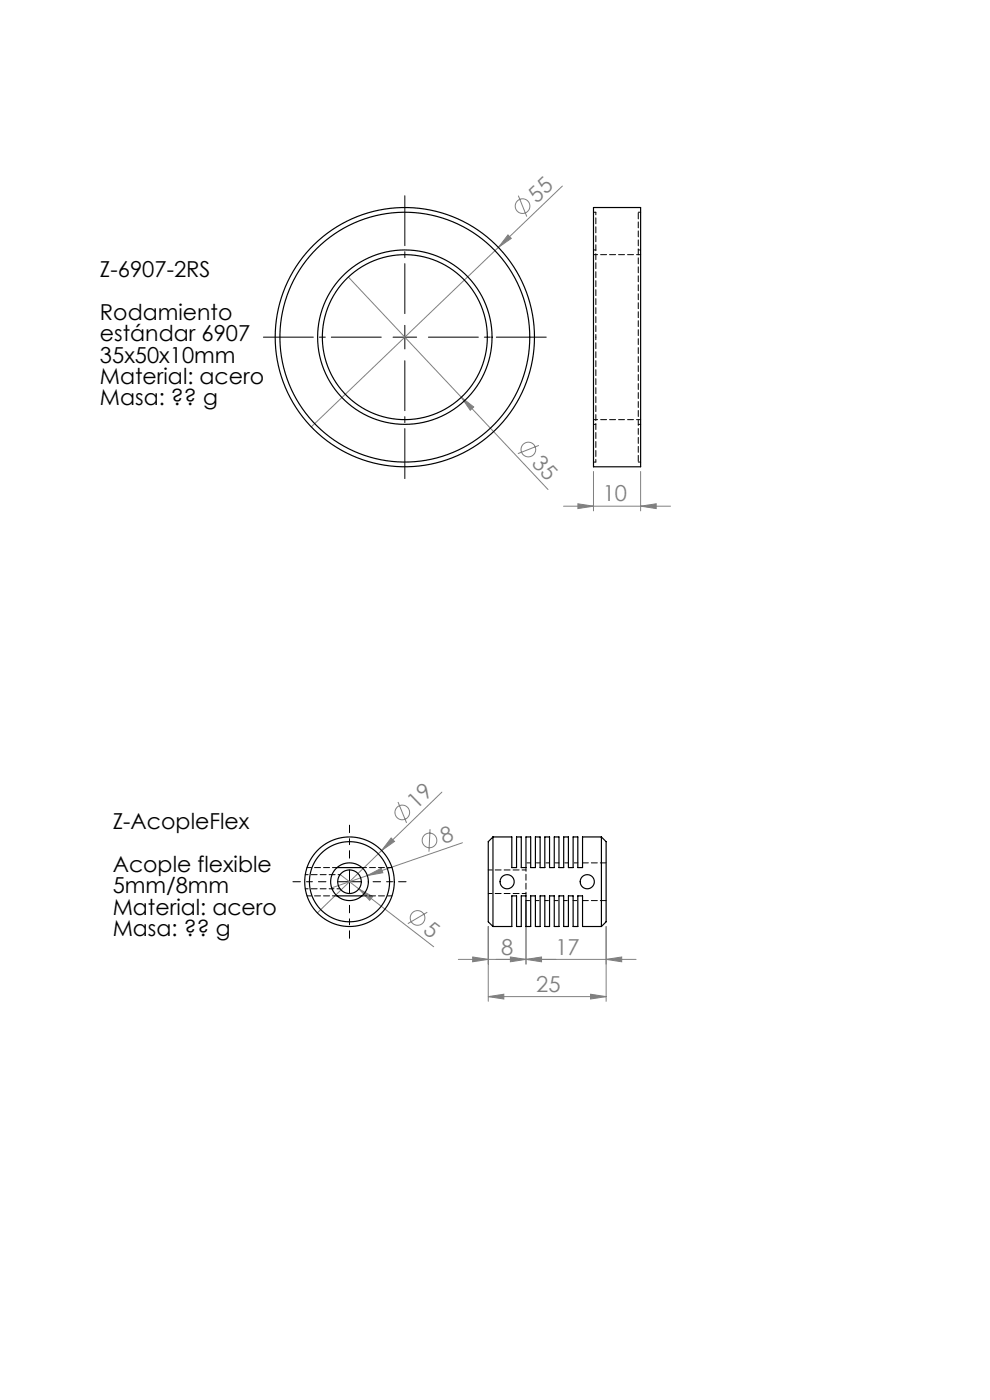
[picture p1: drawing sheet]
<svg xmlns="http://www.w3.org/2000/svg" width="210mm" height="297mm" viewBox="0 0 210 297" stroke-linecap="round" stroke-linejoin="round" font-family="sans-serif">
<g fill="none" stroke="#808080" stroke-width=".21">
<path d="M119.3 39.5l-53.3 51.1M73.9 58.8l42.3 45M107.8 49.8l.7 .8-2.8 1.9zM109.9 41.5l1.8 4.4M97.9 84.3l2.6 2-.8 .7zM114.3 94.5l-4.5 1.7M119.5 107.4h22.7M122.6 106.9l3.3 .5-3.3 .5zM125.9 100v8.4M135.9 107.4l3.3-.5v1zM135.9 100v8.4M83 177.8l.7 .7-2.7 1.9z"/>
<path d="M84.4 170.1l1.8 4.5M91.2 175.9l-.2 4.8M93.7 168l-26.4 25.7M98.1 178.8l-27.7 9.6M72.2 185.5l3.9 3.1M76.1 188.6l2.9 1.6-.6 .8zM76.1 188.6l15.9 12.2M77.9 185.7l3-1.5 .3 1zM90.6 193.5l-4.1 2.5M103.6 196.6v15.8M111.6 191.1v13.4M128.6 196.6v15.8"/>
<path d="M100.3 203l3.3 .5-3.3 .5zM103.6 211.4l3.3-.5v1zM103.6 211.4h25M108.3 203l3.3 .5-3.3 .5zM111.6 203.5l3.3-.5v1zM125.3 210.9l3.3 .5-3.3 .5zM128.6 203.5l3.3-.5v1zM134.9 203.5h-37.7"/>
<circle cx="110.8" cy="43.7" r="1.56"/>
<circle cx="112.1" cy="95.4" r="1.56"/>
<circle cx="85.3" cy="172.4" r="1.56"/>
<circle cx="91.1" cy="178.3" r="1.56"/>
<circle cx="88.6" cy="194.7" r="1.56"/>
</g>
<path d="M69.1 187.1h-7M74.1 182.1v-7M74.1 192.1v7M79.1 187.1h7" fill="none" stroke="#000" stroke-width=".21" stroke-dasharray="15.2 1.3 1.3 1.3" stroke-dashoffset="13.6"/>
<path d="M80.9 71.5h-25M85.9 66.5v-25M85.9 76.5v25M90.9 71.5h25" fill="none" stroke="#000" stroke-width=".21" stroke-dasharray="15.2 1.3 1.3 1.3" stroke-dashoffset="4.6"/>
<path d="M83.4 71.5h5M85.9 69v5M71.6 187.1h5M74.1 184.6v5" fill="none" stroke="#000" stroke-width=".21"/>
<g fill="#808080">
<path d="M77.9 185.7l3-1.5 .3 1z"/>
<path d="M107.8 49.8l.7 .8-2.8 1.9z"/>
<path d="M83 177.8l.7 .7-2.7 1.9z"/>
<path d="M97.9 84.3l2.6 2-.8 .7z"/>
<path d="M76.1 188.6l2.9 1.6-.6 .8z"/>
<path d="M128.6 203.5l3.3-.5v1zM108.3 203l3.3 .5-3.3 .5z"/>
<path d="M122.6 106.9l3.3 .5-3.3 .5zM135.9 107.4l3.3-.5v1zM100.3 203l3.3 .5-3.3 .5zM111.6 203.5l3.3-.5v1zM103.6 211.4l3.3-.5v1zM125.3 210.9l3.3 .5-3.3 .5z"/>
</g>
<g fill="none" stroke="#000" stroke-width=".25">
<path d="M125.9 44h10v55h-10zM104.6 177.6v19M104.6 177.6l-1 1v17l1 1M104.6 177.6h4v6.5h1v-6.5h1v6.5h1v-6.5h1v6.5h1v-6.5h1v6.5h1v-6.5h1v6.5h1v-6.5h1v6.5h1v-6.5h1v6.5h1v-6.5h1v6.5h1v-6.5h4M127.6 177.6v19M127.6 177.6l1 1v17l-1 1M71.5 184.1h5.3M71.5 190.1h5.3M104.6 196.6h4v-6.5h1v6.5h1v-6.5h1v6.5h1v-6.5h1v6.5h1v-6.5h1v6.5h1v-6.5h1v6.5h1v-6.5h1v6.5h1v-6.5h1v6.5h1v-6.5h1v6.5h4"/>
<circle cx="85.9" cy="71.5" r="26.5"/>
<circle cx="85.9" cy="71.5" r="17.5"/>
<circle cx="85.9" cy="71.5" r="18.5"/>
<circle cx="85.9" cy="71.5" r="27.5"/>
<circle cx="74.1" cy="187.1" r="9.5"/>
<circle cx="74.1" cy="187.1" r="8.5"/>
<circle cx="74.1" cy="187.1" r="4"/>
<circle cx="74.1" cy="187.1" r="2.5"/>
<circle cx="107.6" cy="187.1" r="1.5"/>
<circle cx="124.6" cy="187.1" r="1.5"/>
</g>
<path d="M126.4 71.5v-26.5M126.4 98v-26.5M64.8 188.6h5.6M70.4 185.6h-5.6" fill="none" stroke="#000" stroke-width=".21" stroke-dasharray="1.3 .6" stroke-dashoffset=".7"/>
<path d="M135.4 45v53" fill="none" stroke="#000" stroke-width=".21" stroke-dasharray="1.3 .6" stroke-dashoffset="-.1"/>
<path d="M126.4 45h-.5M126.4 53h-.5M135.9 45h-.5M135.9 53h-.5M125.9 98h.5M125.9 90h.5M135.4 98h.5M135.4 90h.5M123.6 191.1h5M128.6 183.1h-5" fill="none" stroke="#000" stroke-width=".21" stroke-dasharray="1.3 .6"/>
<path d="M135.9 54h-10M125.9 89h10M103.6 189.6h8M111.6 184.6h-8" fill="none" stroke="#000" stroke-width=".21" stroke-dasharray="1.3 .6" stroke-dashoffset=".4"/>
<path d="M65.1 184.1h6.4M65.1 190.1h6.4M76.8 184.1h6.4M76.8 190.1h6.4" fill="none" stroke="#000" stroke-width=".21" stroke-dasharray="1.3 .6" stroke-dashoffset=".3"/>
<path d="M70.4 188.6h1.7M72.1 185.6h-1.7" fill="none" stroke="#000" stroke-width=".21" stroke-dasharray="1.3 .6" stroke-dashoffset=".9"/>
<g fill="none" stroke="#000" stroke-width=".21" stroke-dasharray="1.3 .6" stroke-dashoffset=".5">
<path d="M111.6 184.1v6M111.6 191.1h1M112.6 183.1h-1M113.6 191.1h1M114.6 183.1h-1M115.6 191.1h1M116.6 183.1h-1M117.6 191.1h1M118.6 183.1h-1M119.6 191.1h1M120.6 183.1h-1M121.6 191.1h1"/>
<path d="M122.6 183.1h-1"/>
</g>
<g font-size="4.7" fill="#808080">
<text x="113.9" y="43.2" transform="rotate(-44 113.9 43.2)">55</text>
<text x="112.6" y="98.4" transform="rotate(47 112.6 98.4)">35</text>
<text x="127.9" y="106.4">10</text>
<text x="88.4" y="171.8" transform="rotate(-44 88.4 171.8)">19</text>
<text x="94.1" y="179.1" transform="rotate(-19 94.1 179.1)">8</text>
<text x="89.6" y="197.7" transform="rotate(38 89.6 197.7)">5</text>
<text x="106.3" y="202.5">8</text>
<text x="117.8" y="202.5">17</text>
<text x="113.8" y="210.4">25</text>
</g>
<g font-size="4.7">
<text x="21.2" y="58.9">Z-6907-2RS</text>
<text x="21.2" y="67.9">Rodamiento</text>
<text x="21.2" y="72.4">estándar 6907</text>
<text x="21.2" y="77">35x50x10mm</text>
<text x="21.2" y="81.5">Material: acero</text>
<text x="21.2" y="86">Masa: ?? g</text>
<text x="23.9" y="176">Z-AcopleFlex</text>
<text x="23.9" y="185">Acople flexible</text>
<text x="23.9" y="189.5">5mm/8mm</text>
<text x="23.9" y="194.1">Material: acero</text>
<text x="23.9" y="198.6">Masa: ?? g</text>
</g>
</svg>
